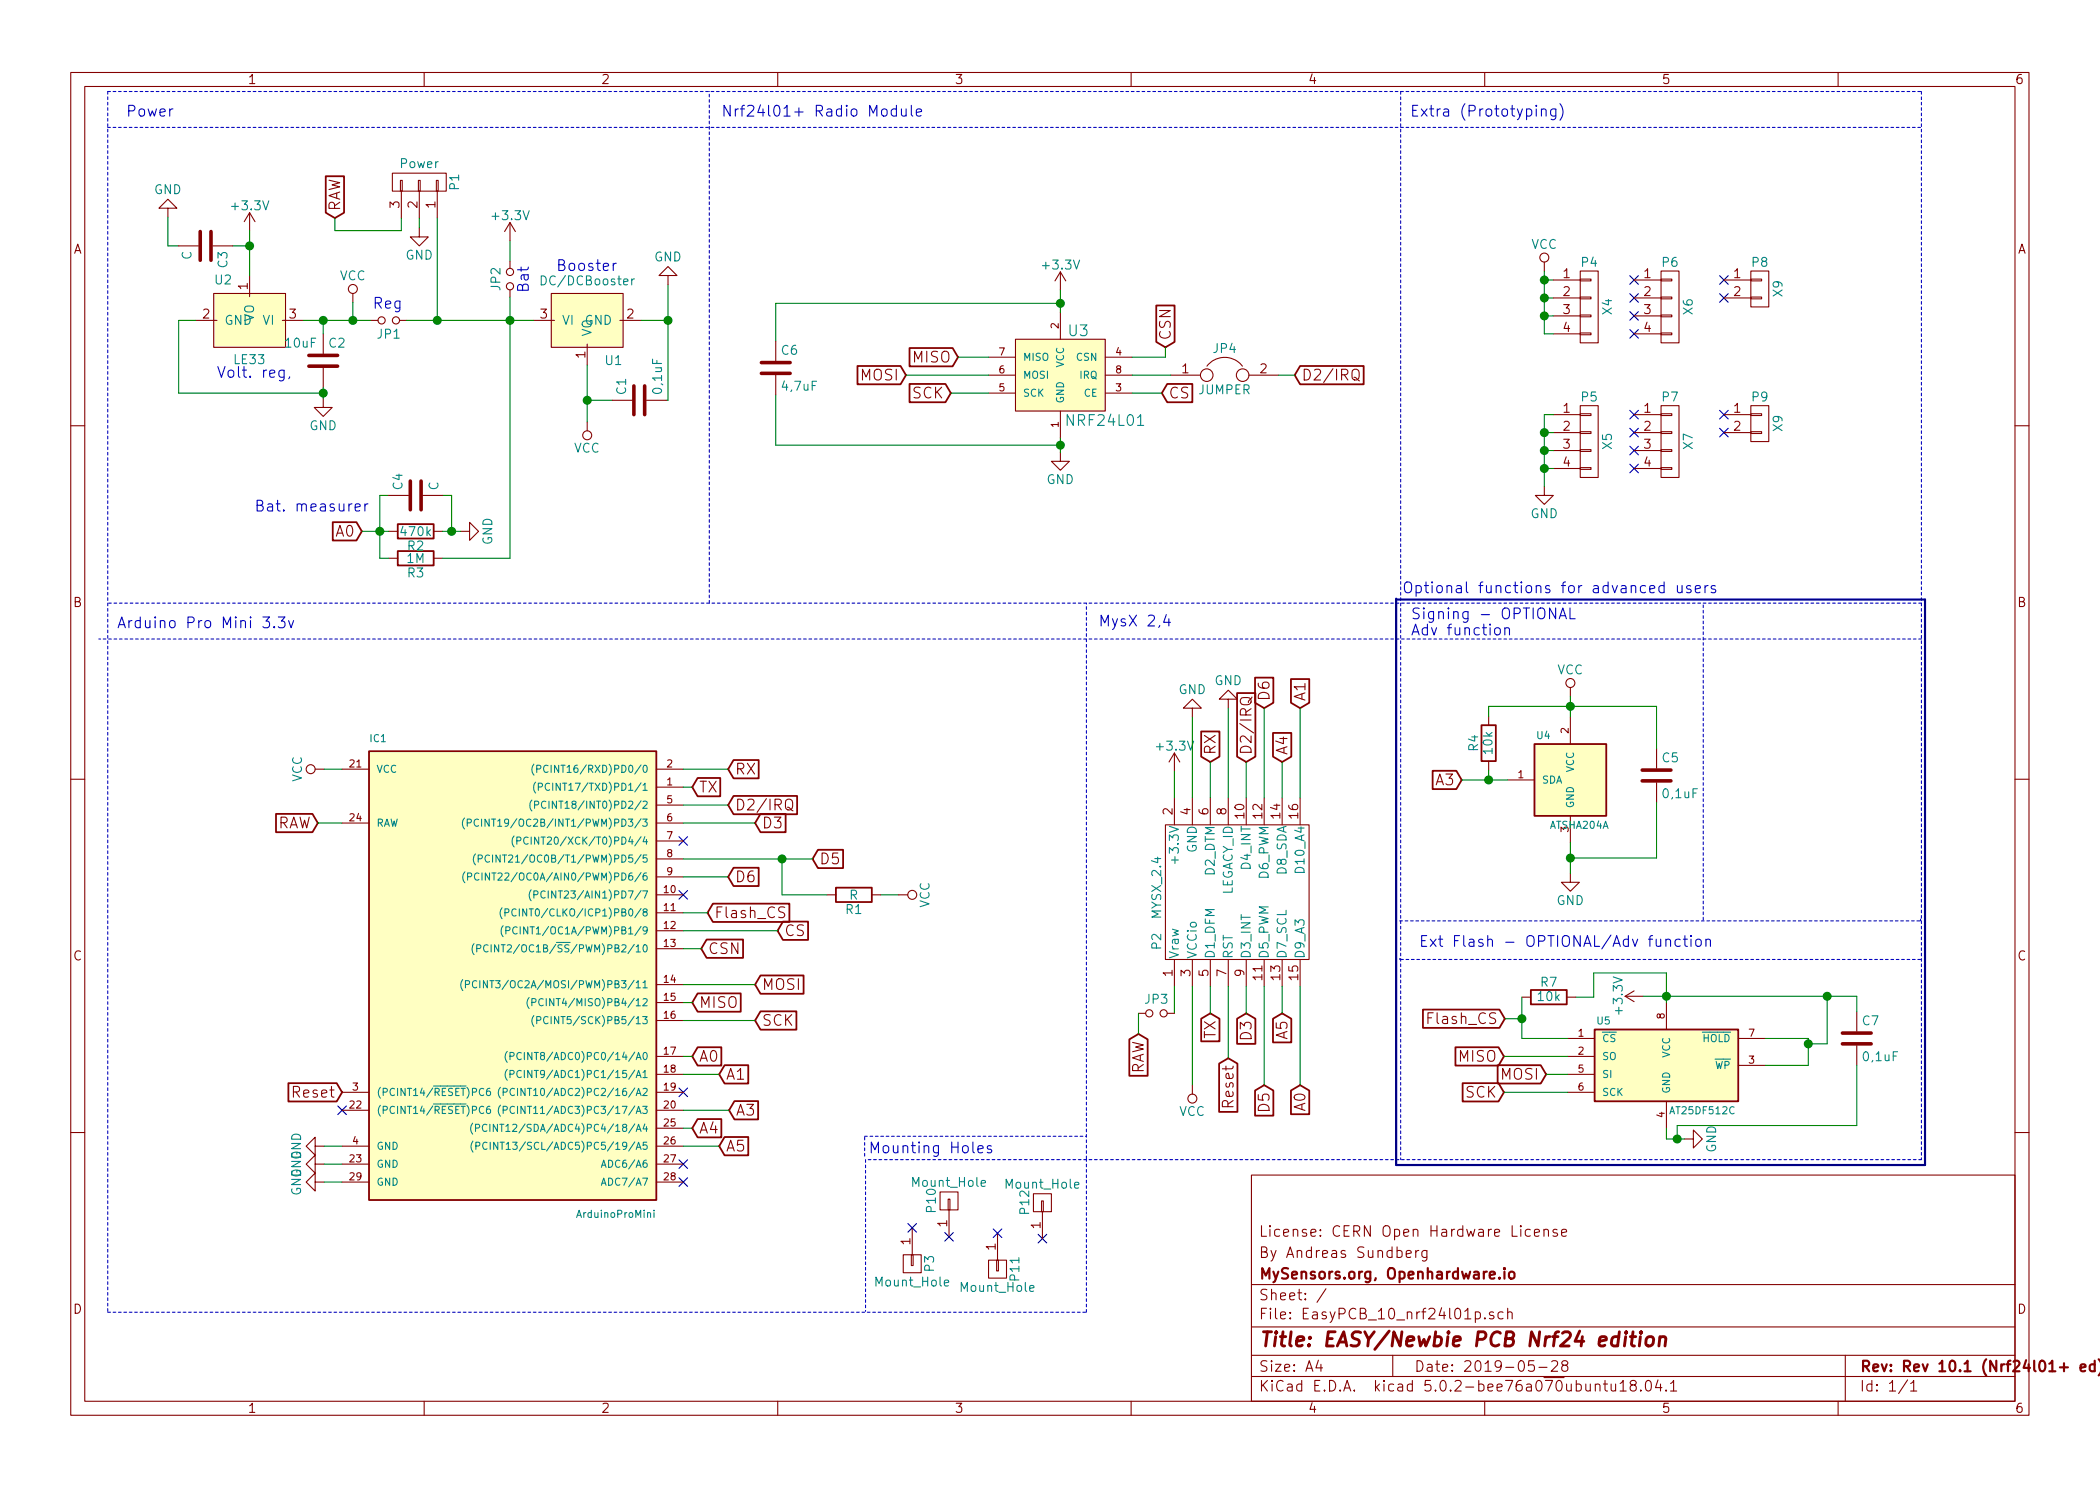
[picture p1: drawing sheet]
EESchema Schematic File Version 4
LIBS:EasyPCB_10_nrf24l01p-cache
EELAYER 26 0
EELAYER END
$Descr A4 11693 8268
encoding utf-8
Sheet 1 1
Title "EASY/Newbie PCB Nrf24 edition"
Date "2019-05-28"
Rev "Rev 10.1 (Nrf24l01+ ed)"
Comp "MySensors.org, Openhardware.io"
Comment1 "By Andreas Sundberg"
Comment2 "License: CERN Open Hardware License"
Comment3 ""
Comment4 ""
$EndDescr
$Comp
L EasyPCB_10_nrf24l01p-rescue:CONN_01X03 P1
U 1 1
P 2335 1005
F 0 "P1" H 2335 1205 50  0000 C CNN
F 1 "Power" V 2435 1005 50  0000 C CNN
F 2 "ASKicadLib:3_block_Screw_Terminal" H 2335 1005 50  0001 C CNN
F 3 "" H 2335 1005 50  0000 C CNN
	1    2335 1005
	0    1    -1   0   
$EndComp
$Comp
L power1:GND #PWR01
U 1 1
P 935 1200
F 0 "#PWR01" H 935 950 50  0001 C CNN
F 1 "GND" H 935 1050 50  0000 C CNN
F 2 "" H 935 1200 50  0000 C CNN
F 3 "" H 935 1200 50  0000 C CNN
	1    935  1200
	-1   0    0    1   
$EndComp
$Comp
L power1:+3.3V #PWR02
U 1 1
P 1390 1275
F 0 "#PWR02" H 1390 1125 50  0001 C CNN
F 1 "+3.3V" H 1390 1415 50  0000 C CNN
F 2 "" H 1390 1275 50  0000 C CNN
F 3 "" H 1390 1275 50  0000 C CNN
	1    1390 1275
	1    0    0    -1  
$EndComp
$Comp
L power1:GND #PWR03
U 1 1
P 1805 6375
F 0 "#PWR03" H 1805 6125 50  0001 C CNN
F 1 "GND" H 1805 6225 50  0000 C CNN
F 2 "" H 1805 6375 50  0000 C CNN
F 3 "" H 1805 6375 50  0000 C CNN
	1    1805 6375
	0    1    1    0   
$EndComp
$Comp
L power1:GND #PWR04
U 1 1
P 1805 6475
F 0 "#PWR04" H 1805 6225 50  0001 C CNN
F 1 "GND" H 1805 6325 50  0000 C CNN
F 2 "" H 1805 6475 50  0000 C CNN
F 3 "" H 1805 6475 50  0000 C CNN
	1    1805 6475
	0    1    1    0   
$EndComp
$Comp
L power1:GND #PWR05
U 1 1
P 1805 6575
F 0 "#PWR05" H 1805 6325 50  0001 C CNN
F 1 "GND" H 1805 6425 50  0000 C CNN
F 2 "" H 1805 6575 50  0000 C CNN
F 3 "" H 1805 6575 50  0000 C CNN
	1    1805 6575
	0    1    1    0   
$EndComp
$Comp
L EasyPCB_10_nrf24l01p-rescue:MYSX_2.4 P2
U 1 1
P 6540 5485
F 0 "P2" H 6790 5585 50  0000 C CNN
F 1 "MYSX_2.4" H 7090 5585 50  0000 C CNN
F 2 "mysensors_connectors:MYSX_2.4" H 6540 4285 60  0001 C CNN
F 3 "" H 6540 4285 60  0000 C CNN
	1    6540 5485
	0    -1   -1   0   
$EndComp
Text GLabel 6340 5750 3    60   Input ~ 0
RAW
$Comp
L power1:+3.3V #PWR06
U 1 1
P 6540 4285
F 0 "#PWR06" H 6540 4135 50  0001 C CNN
F 1 "+3.3V" H 6540 4425 50  0000 C CNN
F 2 "" H 6540 4285 50  0000 C CNN
F 3 "" H 6540 4285 50  0000 C CNN
	1    6540 4285
	1    0    0    -1  
$EndComp
$Comp
L power1:GND #PWR07
U 1 1
P 6640 3985
F 0 "#PWR07" H 6640 3735 50  0001 C CNN
F 1 "GND" H 6640 3835 50  0000 C CNN
F 2 "" H 6640 3985 50  0000 C CNN
F 3 "" H 6640 3985 50  0000 C CNN
	1    6640 3985
	-1   0    0    1   
$EndComp
Text GLabel 6740 5635 3    60   Input ~ 0
TX
Text GLabel 6740 4235 1    60   Input ~ 0
RX
Text GLabel 3855 4375 2    60   Input ~ 0
TX
Text GLabel 4055 4275 2    60   Input ~ 0
RX
$Comp
L power1:GND #PWR08
U 1 1
P 6840 3935
F 0 "#PWR08" H 6840 3685 50  0001 C CNN
F 1 "GND" H 6840 3785 50  0000 C CNN
F 2 "" H 6840 3935 50  0000 C CNN
F 3 "" H 6840 3935 50  0000 C CNN
	1    6840 3935
	-1   0    0    1   
$EndComp
Text GLabel 6940 5635 3    60   Input ~ 0
D3
Text GLabel 6940 4235 1    60   Input ~ 0
D2/IRQ
Text GLabel 6840 5885 3    60   Input ~ 0
Reset
Text GLabel 7040 6035 3    60   Input ~ 0
D5
Text GLabel 7040 3935 1    60   Input ~ 0
D6
Text GLabel 7140 5635 3    60   Input ~ 0
A5
Text GLabel 7140 4235 1    60   Input ~ 0
A4
Text GLabel 7240 6035 3    60   Input ~ 0
A0
Text GLabel 7240 3935 1    60   Input ~ 0
A1
Text GLabel 3855 5875 2    60   Input ~ 0
A0
Text GLabel 4005 5975 2    60   Input ~ 0
A1
Text GLabel 4005 6375 2    60   Input ~ 0
A5
Text GLabel 3855 6275 2    60   Input ~ 0
A4
Text GLabel 4055 4475 2    60   Input ~ 0
D2/IRQ
Text GLabel 4205 4575 2    60   Input ~ 0
D3
Text GLabel 4525 4775 2    60   Input ~ 0
D5
Text GLabel 4055 4875 2    60   Input ~ 0
D6
Text GLabel 3855 5575 2    60   Input ~ 0
MISO
Text GLabel 4205 5475 2    60   Input ~ 0
MOSI
Text GLabel 4205 5675 2    60   Input ~ 0
SCK
Text GLabel 4330 5175 2    60   Input ~ 0
CS
Text GLabel 6470 2180 2    60   Input ~ 0
CS
Text GLabel 5045 2080 0    60   Input ~ 0
MOSI
Text GLabel 5335 1980 0    60   Input ~ 0
MISO
Text GLabel 5295 2180 0    60   Input ~ 0
SCK
$Comp
L power1:GND #PWR09
U 1 1
P 5905 2510
F 0 "#PWR09" H 5905 2260 50  0001 C CNN
F 1 "GND" H 5905 2360 50  0000 C CNN
F 2 "" H 5905 2510 50  0000 C CNN
F 3 "" H 5905 2510 50  0000 C CNN
	1    5905 2510
	1    0    0    -1  
$EndComp
$Comp
L power1:+3.3V #PWR010
U 1 1
P 5905 1605
F 0 "#PWR010" H 5905 1455 50  0001 C CNN
F 1 "+3.3V" H 5905 1745 50  0000 C CNN
F 2 "" H 5905 1605 50  0000 C CNN
F 3 "" H 5905 1605 50  0000 C CNN
	1    5905 1605
	1    0    0    -1  
$EndComp
Text GLabel 7210 2080 2    60   Input ~ 0
D2/IRQ
$Comp
L power1:GND #PWR011
U 1 1
P 8600 2700
F 0 "#PWR011" H 8600 2450 50  0001 C CNN
F 1 "GND" H 8600 2550 50  0000 C CNN
F 2 "" H 8600 2700 50  0000 C CNN
F 3 "" H 8600 2700 50  0000 C CNN
	1    8600 2700
	1    0    0    -1  
$EndComp
NoConn ~ 3805 4675
NoConn ~ 3805 4975
NoConn ~ 3805 6075
NoConn ~ 3805 6475
NoConn ~ 3805 6575
NoConn ~ 1905 6175
NoConn ~ 9100 1550
NoConn ~ 9100 1650
NoConn ~ 9100 1750
NoConn ~ 9100 1850
NoConn ~ 9100 2300
NoConn ~ 9100 2400
NoConn ~ 9100 2500
NoConn ~ 9100 2600
NoConn ~ 9600 2400
NoConn ~ 9600 2300
NoConn ~ 9600 1650
NoConn ~ 9600 1550
$Comp
L EasyPCB_10_nrf24l01p-rescue:Jumper_NO_Small JP1
U 1 1
P 2165 1775
F 0 "JP1" H 2165 1855 50  0000 C CNN
F 1 "REG" H 2175 1715 50  0001 C CNN
F 2 "Pin_Headers:Pin_Header_Straight_1x02_Pitch2.54mm" H 2165 1775 50  0001 C CNN
F 3 "" H 2165 1775 50  0000 C CNN
	1    2165 1775
	-1   0    0    1   
$EndComp
Text Notes 2245 1720 2    60   ~ 0
Reg
$Comp
L power1:GND #PWR012
U 1 1
P 1800 2210
F 0 "#PWR012" H 1800 1960 50  0001 C CNN
F 1 "GND" H 1800 2060 50  0000 C CNN
F 2 "" H 1800 2210 50  0000 C CNN
F 3 "" H 1800 2210 50  0000 C CNN
	1    1800 2210
	1    0    0    -1  
$EndComp
$Comp
L EasyPCB_10_nrf24l01p-rescue:Jumper_NO_Small JP2
U 1 1
P 2840 1545
F 0 "JP2" H 2840 1625 50  0000 C CNN
F 1 "BAT" H 2850 1485 50  0001 C CNN
F 2 "Pin_Headers:Pin_Header_Straight_1x02_Pitch2.54mm" H 2840 1545 50  0001 C CNN
F 3 "" H 2840 1545 50  0000 C CNN
	1    2840 1545
	0    -1   -1   0   
$EndComp
Text Notes 2955 1470 3    60   ~ 0
Bat
$Comp
L EasyPCB_10_nrf24l01p-rescue:R R1
U 1 1
P 4755 4975
F 0 "R1" V 4835 4975 50  0000 C CNN
F 1 "R" V 4755 4975 50  0000 C CNN
F 2 "Resistors_ThroughHole:R_Axial_DIN0207_L6.3mm_D2.5mm_P10.16mm_Horizontal" V 4685 4975 50  0001 C CNN
F 3 "" H 4755 4975 50  0000 C CNN
	1    4755 4975
	0    1    1    0   
$EndComp
$Comp
L EasyPCB_10_nrf24l01p-rescue:LE33 U2
U 1 1
P 1290 1775
F 0 "U2" H 1390 1525 50  0000 R BNN
F 1 "LE33" H 1190 2025 50  0000 C TNN
F 2 "ASKicadLib:TO-92_LE33_Andreas" H 1190 1825 60  0001 C CNN
F 3 "" H 1190 1825 60  0000 C CNN
	1    1290 1775
	-1   0    0    1   
$EndComp
$Comp
L EasyPCB_10_nrf24l01p-rescue:DC_DCBooster U1
U 1 1
P 3370 1775
F 0 "U1" H 3470 1525 50  0000 R BNN
F 1 "DC/DCBooster" H 3270 2025 50  0000 C TNN
F 2 "Pin_Headers:Pin_Header_Straight_1x03_Pitch2.54mm" H 3270 1825 60  0001 C CNN
F 3 "" H 3270 1825 60  0000 C CNN
	1    3370 1775
	1    0    0    -1  
$EndComp
$Comp
L power1:GND #PWR013
U 1 1
P 2335 1260
F 0 "#PWR013" H 2335 1010 50  0001 C CNN
F 1 "GND" H 2335 1110 50  0000 C CNN
F 2 "" H 2335 1260 50  0000 C CNN
F 3 "" H 2335 1260 50  0000 C CNN
	1    2335 1260
	1    0    0    -1  
$EndComp
Text GLabel 1905 6075 0    60   Input ~ 0
Reset
$Comp
L EasyPCB_10_nrf24l01p-rescue:CONN_01X04 P4
U 1 1
P 8850 1700
F 0 "P4" H 8850 1950 50  0000 C CNN
F 1 "X4" V 8950 1700 50  0000 C CNN
F 2 "Pin_Headers:Pin_Header_Straight_1x04_Pitch2.54mm" H 8850 1700 50  0001 C CNN
F 3 "" H 8850 1700 50  0000 C CNN
	1    8850 1700
	1    0    0    -1  
$EndComp
$Comp
L EasyPCB_10_nrf24l01p-rescue:CONN_01X04 P5
U 1 1
P 8850 2450
F 0 "P5" H 8850 2700 50  0000 C CNN
F 1 "X5" V 8950 2450 50  0000 C CNN
F 2 "Pin_Headers:Pin_Header_Straight_1x04_Pitch2.54mm" H 8850 2450 50  0001 C CNN
F 3 "" H 8850 2450 50  0000 C CNN
	1    8850 2450
	1    0    0    -1  
$EndComp
$Comp
L EasyPCB_10_nrf24l01p-rescue:CONN_01X04 P6
U 1 1
P 9300 1700
F 0 "P6" H 9300 1950 50  0000 C CNN
F 1 "X6" V 9400 1700 50  0000 C CNN
F 2 "Pin_Headers:Pin_Header_Straight_1x04_Pitch2.54mm" H 9300 1700 50  0001 C CNN
F 3 "" H 9300 1700 50  0000 C CNN
	1    9300 1700
	1    0    0    -1  
$EndComp
$Comp
L EasyPCB_10_nrf24l01p-rescue:CONN_01X04 P7
U 1 1
P 9300 2450
F 0 "P7" H 9300 2700 50  0000 C CNN
F 1 "X7" V 9400 2450 50  0000 C CNN
F 2 "Pin_Headers:Pin_Header_Straight_1x04_Pitch2.54mm" H 9300 2450 50  0001 C CNN
F 3 "" H 9300 2450 50  0000 C CNN
	1    9300 2450
	1    0    0    -1  
$EndComp
$Comp
L EasyPCB_10_nrf24l01p-rescue:R R3
U 1 1
P 2315 3100
F 0 "R3" V 2395 3100 50  0000 C CNN
F 1 "1M" V 2315 3100 50  0000 C CNN
F 2 "Resistors_ThroughHole:R_Axial_DIN0207_L6.3mm_D2.5mm_P7.62mm_Horizontal" V 2245 3100 50  0001 C CNN
F 3 "" H 2315 3100 50  0000 C CNN
	1    2315 3100
	0    1    1    0   
$EndComp
$Comp
L EasyPCB_10_nrf24l01p-rescue:R R2
U 1 1
P 2315 2950
F 0 "R2" V 2395 2950 50  0000 C CNN
F 1 "470k" V 2315 2950 50  0000 C CNN
F 2 "Resistors_ThroughHole:R_Axial_DIN0207_L6.3mm_D2.5mm_P7.62mm_Horizontal" V 2245 2950 50  0001 C CNN
F 3 "" H 2315 2950 50  0000 C CNN
	1    2315 2950
	0    1    1    0   
$EndComp
$Comp
L power1:GND #PWR014
U 1 1
P 2565 2950
F 0 "#PWR014" H 2565 2700 50  0001 C CNN
F 1 "GND" H 2565 2800 50  0000 C CNN
F 2 "" H 2565 2950 50  0000 C CNN
F 3 "" H 2565 2950 50  0000 C CNN
	1    2565 2950
	0    -1   -1   0   
$EndComp
Text GLabel 2015 2950 0    60   Input ~ 0
A0
Text Notes 700  650  0    60   ~ 0
Power
Text Notes 1415 2850 0    60   ~ 0
Bat. measurer
Text Notes 3095 1510 0    60   ~ 0
Booster\n
Text Notes 1205 2105 0    60   ~ 0
Volt. reg,
Text Notes 6115 3490 0    60   ~ 0
MysX 2,4
Text Notes 7850 650  0    60   ~ 0
Extra (Prototyping)
Text Notes 4015 650  0    60   ~ 0
Nrf24l01+ Radio Module
Text Notes 650  3500 0    60   ~ 0
Arduino Pro Mini 3.3v
Text Notes 7855 3540 0    60   ~ 0
Signing - OPTIONAL\nAdv function
$Comp
L EasyPCB_10_nrf24l01p-rescue:ATSHA204A U4
U 1 1
P 8945 4335
F 0 "U4" H 8595 4585 40  0000 C CNN
F 1 "ATSHA204A" H 8795 4085 40  0000 C CNN
F 2 "TO_SOT_Packages_SMD:SOT-23_Handsoldering" H 8695 4335 30  0001 C CIN
F 3 "" H 8945 4335 60  0000 C CNN
	1    8945 4335
	1    0    0    -1  
$EndComp
$Comp
L power1:GND #PWR015
U 1 1
P 8745 4855
F 0 "#PWR015" H 8745 4605 50  0001 C CNN
F 1 "GND" H 8745 4705 50  0000 C CNN
F 2 "" H 8745 4855 50  0000 C CNN
F 3 "" H 8745 4855 50  0000 C CNN
	1    8745 4855
	1    0    0    -1  
$EndComp
Text GLabel 8140 4335 0    60   Input ~ 0
A3
$Comp
L EasyPCB_10_nrf24l01p-rescue:C C5
U 1 1
P 9225 4310
F 0 "C5" H 9250 4410 50  0000 L CNN
F 1 "0,1uF" H 9250 4210 50  0000 L CNN
F 2 "Capacitors_SMD:C_0805_HandSoldering" H 9263 4160 50  0001 C CNN
F 3 "" H 9225 4310 50  0000 C CNN
	1    9225 4310
	1    0    0    -1  
$EndComp
$Comp
L EasyPCB_10_nrf24l01p-rescue:R R4
U 1 1
P 8290 4130
F 0 "R4" V 8370 4130 50  0000 C CNN
F 1 "10k" V 8290 4130 50  0000 C CNN
F 2 "Resistors_SMD:R_0805_HandSoldering" V 8220 4130 50  0001 C CNN
F 3 "" H 8290 4130 50  0000 C CNN
	1    8290 4130
	-1   0    0    1   
$EndComp
Text GLabel 4060 6175 2    60   Input ~ 0
A3
Text Notes 7900 5275 0    60   ~ 0
Ext Flash - OPTIONAL/Adv function
Text Notes 9570 3305 2    60   ~ 0
Optional functions for advanced users
$Comp
L EasyPCB_10_nrf24l01p-rescue:AT25DF512C U5
U 1 1
P 9280 5925
F 0 "U5" H 8930 6175 40  0000 C CNN
F 1 "AT25DF512C" H 9480 5675 40  0000 C CNN
F 2 "Housings_SOIC:SOIC-8_3.9x4.9mm_Pitch1.27mm" H 9280 5925 30  0001 C CIN
F 3 "" H 9280 5925 60  0000 C CNN
	1    9280 5925
	1    0    0    -1  
$EndComp
$Comp
L power1:GND #PWR016
U 1 1
P 9380 6335
F 0 "#PWR016" H 9380 6085 50  0001 C CNN
F 1 "GND" H 9380 6185 50  0000 C CNN
F 2 "" H 9380 6335 50  0000 C CNN
F 3 "" H 9380 6335 50  0000 C CNN
	1    9380 6335
	0    -1   -1   0   
$EndComp
$Comp
L power1:+3.3V #PWR017
U 1 1
P 9150 5540
F 0 "#PWR017" H 9150 5390 50  0001 C CNN
F 1 "+3.3V" H 9150 5680 50  0000 C CNN
F 2 "" H 9150 5540 50  0000 C CNN
F 3 "" H 9150 5540 50  0000 C CNN
	1    9150 5540
	0    -1   -1   0   
$EndComp
$Comp
L EasyPCB_10_nrf24l01p-rescue:C C7
U 1 1
P 10340 5775
F 0 "C7" H 10365 5875 50  0000 L CNN
F 1 "0,1uF" H 10365 5675 50  0000 L CNN
F 2 "Capacitors_SMD:C_0805_HandSoldering" H 10378 5625 50  0001 C CNN
F 3 "" H 10340 5775 50  0000 C CNN
	1    10340 5775
	1    0    0    -1  
$EndComp
Text GLabel 8610 5975 0    60   Input ~ 0
MOSI
Text GLabel 8375 5875 0    60   Input ~ 0
MISO
Text GLabel 8375 6075 0    60   Input ~ 0
SCK
$Comp
L EasyPCB_10_nrf24l01p-rescue:R R7
U 1 1
P 8625 5545
F 0 "R7" V 8705 5545 50  0000 C CNN
F 1 "10k" V 8625 5545 50  0000 C CNN
F 2 "Resistors_SMD:R_0805_HandSoldering" V 8555 5545 50  0001 C CNN
F 3 "" H 8625 5545 50  0000 C CNN
	1    8625 5545
	0    -1   -1   0   
$EndComp
Text GLabel 8380 5665 0    60   Input ~ 0
Flash_CS
Text GLabel 3940 5075 2    60   Input ~ 0
Flash_CS
$Comp
L EasyPCB_10_nrf24l01p-rescue:CONN_01X01 P11
U 1 1
P 5555 7060
F 0 "P11" H 5555 7160 50  0000 C CNN
F 1 "Mount_Hole" V 5655 7060 50  0000 C CNN
F 2 "Mounting_Holes:MountingHole_2.5mm" H 5555 7060 50  0001 C CNN
F 3 "" H 5555 7060 50  0000 C CNN
	1    5555 7060
	0    1    1    0   
$EndComp
$Comp
L EasyPCB_10_nrf24l01p-rescue:CONN_01X01 P10
U 1 1
P 5285 6680
F 0 "P10" H 5285 6780 50  0000 C CNN
F 1 "Mount_Hole" V 5385 6680 50  0000 C CNN
F 2 "Mounting_Holes:MountingHole_2.5mm" H 5285 6680 50  0001 C CNN
F 3 "" H 5285 6680 50  0000 C CNN
	1    5285 6680
	0    -1   -1   0   
$EndComp
$Comp
L EasyPCB_10_nrf24l01p-rescue:CONN_01X01 P3
U 1 1
P 5080 7030
F 0 "P3" H 5080 7130 50  0000 C CNN
F 1 "Mount_Hole" V 5180 7030 50  0000 C CNN
F 2 "Mounting_Holes:MountingHole_2.5mm" H 5080 7030 50  0001 C CNN
F 3 "" H 5080 7030 50  0000 C CNN
	1    5080 7030
	0    1    1    0   
$EndComp
Text Notes 4835 6425 0    60   ~ 0
Mounting Holes\n
$Comp
L EasyPCB_10_nrf24l01p-rescue:CONN_01X02 P9
U 1 1
P 9800 2350
F 0 "P9" H 9800 2500 50  0000 C CNN
F 1 "X9" V 9900 2350 50  0000 C CNN
F 2 "Pin_Headers:Pin_Header_Straight_1x02_Pitch2.54mm" H 9800 2350 50  0001 C CNN
F 3 "" H 9800 2350 50  0000 C CNN
	1    9800 2350
	1    0    0    -1  
$EndComp
$Comp
L EasyPCB_10_nrf24l01p-rescue:NRF24L01 U3
U 1 1
P 5905 2080
F 0 "U3" H 6005 2330 60  0000 C CNN
F 1 "NRF24L01" H 6155 1830 60  0000 C CNN
F 2 "mysensors_radios:NRF24L01" H 5905 1930 60  0001 C CNN
F 3 "" H 5905 1930 60  0000 C CNN
	1    5905 2080
	1    0    0    -1  
$EndComp
$Comp
L EasyPCB_10_nrf24l01p-rescue:JUMPER JP4
U 1 1
P 6820 2080
F 0 "JP4" H 6820 2230 50  0000 C CNN
F 1 "JUMPER" H 6820 2000 50  0000 C CNN
F 2 "Pin_Headers:Pin_Header_Straight_2x01_Pitch2.54mm" H 6820 2080 50  0001 C CNN
F 3 "" H 6820 2080 50  0000 C CNN
	1    6820 2080
	1    0    0    -1  
$EndComp
Text GLabel 6490 1925 1    60   Input ~ 0
CSN
Text GLabel 3905 5275 2    60   Input ~ 0
CSN
$Comp
L EasyPCB_10_nrf24l01p-rescue:ArduinoProMini IC1
U 1 1
P 2805 5375
F 0 "IC1" H 2055 6625 40  0000 L BNN
F 1 "ArduinoProMini" H 3205 3975 40  0000 L BNN
F 2 "mysensors_arduino:pro_mini" H 2805 5375 30  0001 C CIN
F 3 "" H 2805 5375 60  0000 C CNN
	1    2805 5375
	1    0    0    -1  
$EndComp
Text GLabel 1865 1205 1    60   Input ~ 0
RAW
Text GLabel 1770 4575 0    60   Input ~ 0
RAW
$Comp
L power1:VCC #PWR018
U 1 1
P 1805 4275
F 0 "#PWR018" H 1805 4125 50  0001 C CNN
F 1 "VCC" H 1805 4425 50  0000 C CNN
F 2 "" H 1805 4275 50  0000 C CNN
F 3 "" H 1805 4275 50  0000 C CNN
	1    1805 4275
	0    -1   -1   0   
$EndComp
$Comp
L power1:VCC #PWR019
U 1 1
P 6640 6035
F 0 "#PWR019" H 6640 5885 50  0001 C CNN
F 1 "VCC" H 6640 6185 50  0000 C CNN
F 2 "" H 6640 6035 50  0000 C CNN
F 3 "" H 6640 6035 50  0000 C CNN
	1    6640 6035
	-1   0    0    1   
$EndComp
$Comp
L power1:VCC #PWR020
U 1 1
P 8745 3870
F 0 "#PWR020" H 8745 3720 50  0001 C CNN
F 1 "VCC" H 8745 4020 50  0000 C CNN
F 2 "" H 8745 3870 50  0000 C CNN
F 3 "" H 8745 3870 50  0000 C CNN
	1    8745 3870
	1    0    0    -1  
$EndComp
$Comp
L power1:VCC #PWR021
U 1 1
P 8600 1500
F 0 "#PWR021" H 8600 1350 50  0001 C CNN
F 1 "VCC" H 8600 1650 50  0000 C CNN
F 2 "" H 8600 1500 50  0000 C CNN
F 3 "" H 8600 1500 50  0000 C CNN
	1    8600 1500
	1    0    0    -1  
$EndComp
Wire Wire Line
	1805 6575 1905 6575
Wire Wire Line
	1905 6475 1805 6475
Wire Wire Line
	1805 6375 1905 6375
Wire Wire Line
	1805 4275 1905 4275
Wire Wire Line
	6540 5485 6540 5635
Wire Wire Line
	6540 4285 6540 4435
Wire Wire Line
	6640 4435 6640 3985
Wire Wire Line
	6640 6035 6640 5485
Wire Wire Line
	6740 5485 6740 5635
Wire Wire Line
	6740 4435 6740 4235
Wire Wire Line
	3805 4375 3855 4375
Wire Wire Line
	3805 4275 4055 4275
Wire Wire Line
	6840 4435 6840 3935
Wire Wire Line
	6940 5485 6940 5635
Wire Wire Line
	7040 5485 7040 6035
Wire Wire Line
	7140 5485 7140 5635
Wire Wire Line
	7240 5485 7240 6035
Wire Wire Line
	7040 4435 7040 3935
Wire Wire Line
	7140 4435 7140 4235
Wire Wire Line
	7240 4435 7240 3935
Wire Wire Line
	4005 5975 3805 5975
Wire Wire Line
	3805 5875 3855 5875
Wire Wire Line
	4005 6375 3805 6375
Wire Wire Line
	3805 6275 3855 6275
Wire Wire Line
	4055 4475 3805 4475
Wire Wire Line
	3805 4575 4205 4575
Wire Wire Line
	4055 4875 3805 4875
Wire Wire Line
	3805 4775 4355 4775
Wire Wire Line
	3805 5575 3855 5575
Wire Wire Line
	3805 5675 4205 5675
Wire Wire Line
	4205 5475 3805 5475
Wire Wire Line
	3805 5275 3905 5275
Wire Wire Line
	6940 4435 6940 4235
Wire Wire Line
	8600 2300 8600 2400
Wire Wire Line
	8650 2300 8600 2300
Wire Wire Line
	8650 2400 8600 2400
Connection ~ 8600 2400
Wire Wire Line
	8650 2500 8600 2500
Connection ~ 8600 2500
Wire Wire Line
	8650 2600 8600 2600
Connection ~ 8600 2600
Wire Wire Line
	8600 1500 8600 1550
Wire Wire Line
	8650 1550 8600 1550
Connection ~ 8600 1550
Wire Wire Line
	8650 1650 8600 1650
Connection ~ 8600 1650
Wire Wire Line
	8650 1750 8600 1750
Connection ~ 8600 1750
Wire Wire Line
	8600 1850 8650 1850
Wire Wire Line
	4355 4975 4605 4975
Wire Wire Line
	4905 4975 5005 4975
Wire Wire Line
	6840 5485 6840 5885
Wire Wire Line
	2115 3100 2165 3100
Wire Wire Line
	2115 2750 2115 2950
Wire Wire Line
	2015 2950 2115 2950
Connection ~ 2115 2950
Wire Wire Line
	2115 2750 2165 2750
Wire Wire Line
	2465 2750 2515 2750
Wire Wire Line
	2465 2950 2515 2950
Wire Wire Line
	2515 2750 2515 2950
Connection ~ 2515 2950
Wire Notes Line
	10700 3350 600  3350
Wire Notes Line
	3950 3350 3950 500 
Wire Notes Line
	600  700  10700 700 
Wire Notes Line
	600  500  600  7300
Wire Notes Line
	600  500  10700 500 
Wire Notes Line
	10700 500  10700 6450
Wire Notes Line
	600  7300 6050 7300
Wire Notes Line
	10700 3550 550  3550
Wire Notes Line
	10700 6450 4820 6450
Wire Notes Line
	7800 500  7800 6450
Wire Wire Line
	2840 3100 2465 3100
Wire Notes Line
	6050 7300 6050 6450
Wire Notes Line
	6050 6445 6050 3350
Wire Wire Line
	8140 4335 8290 4335
Wire Wire Line
	8745 3985 8745 3925
Wire Wire Line
	8745 4685 8745 4770
Wire Wire Line
	8290 3925 8745 3925
Wire Wire Line
	9225 3925 9225 4160
Connection ~ 8745 3925
Wire Wire Line
	8745 4770 9225 4770
Wire Wire Line
	9225 4770 9225 4460
Connection ~ 8745 4770
Wire Wire Line
	8290 4280 8290 4335
Connection ~ 8290 4335
Wire Wire Line
	8290 3980 8290 3925
Wire Notes Line
	7795 5120 10695 5120
Wire Notes Line
	10695 5120 10695 5110
Wire Notes Line
	10695 5335 7795 5335
Wire Notes Line
	7795 5335 7795 5330
Wire Wire Line
	4060 6175 3805 6175
Wire Notes Line
	9485 5115 9485 3350
Wire Bus Line
	7775 3325 7775 6480
Wire Bus Line
	7775 6480 10720 6480
Wire Bus Line
	10720 6480 10720 3330
Wire Bus Line
	10720 3330 7775 3330
Wire Wire Line
	9830 5925 10070 5925
Wire Wire Line
	9830 5775 10070 5775
Wire Wire Line
	9150 5540 9280 5540
Wire Wire Line
	10340 5540 10340 5625
Wire Wire Line
	9280 5410 9280 5540
Connection ~ 9280 5540
Wire Wire Line
	8475 5775 8730 5775
Wire Wire Line
	8730 5875 8375 5875
Wire Wire Line
	8730 5975 8610 5975
Wire Wire Line
	9280 5410 8875 5410
Wire Wire Line
	8875 5410 8875 5545
Wire Wire Line
	8875 5545 8775 5545
Wire Wire Line
	8475 5775 8475 5665
Wire Wire Line
	8475 5665 8380 5665
Connection ~ 8475 5665
Wire Wire Line
	3805 5075 3940 5075
Wire Wire Line
	9280 6275 9280 6335
Wire Wire Line
	9280 6335 9340 6335
Wire Notes Line
	4820 6450 4820 7295
Wire Notes Line
	4815 6430 4815 6320
Wire Notes Line
	4815 6320 6050 6320
Wire Wire Line
	5905 1605 5905 1680
Wire Wire Line
	5905 2510 5905 2470
Wire Wire Line
	5295 2180 5505 2180
Wire Wire Line
	5045 2080 5505 2080
Wire Wire Line
	5505 1980 5335 1980
Wire Wire Line
	6305 2180 6470 2180
Wire Wire Line
	5905 1680 4320 1680
Wire Wire Line
	4320 1680 4320 1890
Connection ~ 5905 1680
Wire Wire Line
	4320 2190 4320 2470
Wire Wire Line
	4320 2470 5905 2470
Connection ~ 5905 2470
Wire Wire Line
	6520 2080 6305 2080
Wire Wire Line
	6490 1925 6490 1980
Wire Wire Line
	6490 1980 6305 1980
Wire Wire Line
	7210 2080 7120 2080
Wire Wire Line
	3805 5175 4330 5175
Wire Wire Line
	4355 4975 4355 4775
Connection ~ 4355 4775
Wire Wire Line
	2335 1260 2335 1205
Wire Wire Line
	2235 1275 2235 1205
Wire Wire Line
	1770 4575 1905 4575
Wire Wire Line
	2435 1205 2435 1775
Wire Wire Line
	2265 1775 2435 1775
Wire Wire Line
	2065 1775 1965 1775
$Comp
L power1:VCC #PWR022
U 1 1
P 1965 1675
F 0 "#PWR022" H 1965 1525 50  0001 C CNN
F 1 "VCC" H 1965 1825 50  0000 C CNN
F 2 "" H 1965 1675 50  0000 C CNN
F 3 "" H 1965 1675 50  0000 C CNN
	1    1965 1675
	1    0    0    -1  
$EndComp
Wire Wire Line
	1965 1675 1965 1775
Connection ~ 1965 1775
Wire Wire Line
	1800 2210 1800 2180
Wire Wire Line
	1800 1850 1800 1775
Connection ~ 1800 1775
Wire Wire Line
	1090 1775 995  1775
Wire Wire Line
	995  1775 995  2180
Wire Wire Line
	995  2180 1800 2180
Connection ~ 1800 2180
Wire Wire Line
	1390 1275 1390 1360
Wire Wire Line
	1295 1360 1390 1360
Connection ~ 1390 1360
Wire Wire Line
	995  1360 935  1360
Wire Wire Line
	935  1360 935  1200
Wire Wire Line
	2840 1770 2840 1775
Connection ~ 2435 1775
Connection ~ 2840 1775
Wire Wire Line
	2840 1645 2840 1775
Wire Wire Line
	2840 1330 2840 1445
Wire Wire Line
	3570 1775 3720 1775
Wire Wire Line
	3720 1575 3720 1775
Wire Wire Line
	1865 1205 1865 1275
Wire Wire Line
	1865 1275 2235 1275
$Comp
L EasyPCB_10_nrf24l01p-rescue:Jumper_NO_Small JP3
U 1 1
P 6440 5635
F 0 "JP3" H 6440 5715 50  0000 C CNN
F 1 "RAW" H 6450 5575 50  0001 C CNN
F 2 "Pin_Headers:Pin_Header_Straight_1x02_Pitch2.54mm" H 6440 5635 50  0001 C CNN
F 3 "" H 6440 5635 50  0000 C CNN
	1    6440 5635
	1    0    0    -1  
$EndComp
Wire Wire Line
	6340 5750 6340 5635
Wire Wire Line
	3720 2220 3710 2220
Connection ~ 3720 1775
Wire Wire Line
	3270 2025 3270 2220
Wire Wire Line
	3410 2220 3270 2220
Connection ~ 3270 2220
$Comp
L power1:VCC #PWR023
U 1 1
P 3270 2340
F 0 "#PWR023" H 3270 2190 50  0001 C CNN
F 1 "VCC" H 3270 2490 50  0000 C CNN
F 2 "" H 3270 2340 50  0000 C CNN
F 3 "" H 3270 2340 50  0000 C CNN
	1    3270 2340
	-1   0    0    1   
$EndComp
$Comp
L power1:GND #PWR024
U 1 1
P 3720 1575
F 0 "#PWR024" H 3720 1325 50  0001 C CNN
F 1 "GND" H 3720 1425 50  0000 C CNN
F 2 "" H 3720 1575 50  0000 C CNN
F 3 "" H 3720 1575 50  0000 C CNN
	1    3720 1575
	-1   0    0    1   
$EndComp
NoConn ~ 5080 6830
NoConn ~ 5285 6880
NoConn ~ 5805 6890
$Comp
L EasyPCB_10_nrf24l01p-rescue:C C1
U 1 1
P 3560 2220
F 0 "C1" H 3585 2320 50  0000 L CNN
F 1 "0,1uF" H 3585 2120 50  0000 L CNN
F 2 "Capacitors_ThroughHole:CP_Radial_D5.0mm_P2.50mm" H 3598 2070 50  0001 C CNN
F 3 "" H 3560 2220 50  0000 C CNN
	1    3560 2220
	0    -1   -1   0   
$EndComp
$Comp
L EasyPCB_10_nrf24l01p-rescue:C C2
U 1 1
P 1800 2000
F 0 "C2" H 1825 2100 50  0000 L CNN
F 1 "10uF" H 1580 2100 50  0000 L CNN
F 2 "Capacitors_ThroughHole:CP_Radial_D5.0mm_P2.50mm" H 1838 1850 50  0001 C CNN
F 3 "" H 1800 2000 50  0000 C CNN
	1    1800 2000
	1    0    0    -1  
$EndComp
$Comp
L EasyPCB_10_nrf24l01p-rescue:C C3
U 1 1
P 1145 1360
F 0 "C3" H 1170 1460 50  0000 L CNN
F 1 "C" H 1170 1260 50  0000 L CNN
F 2 "Capacitors_ThroughHole:CP_Radial_D5.0mm_P2.50mm" H 1183 1210 50  0001 C CNN
F 3 "" H 1145 1360 50  0000 C CNN
	1    1145 1360
	0    1    1    0   
$EndComp
$Comp
L EasyPCB_10_nrf24l01p-rescue:C C4
U 1 1
P 2315 2750
F 0 "C4" H 2340 2850 50  0000 L CNN
F 1 "C" H 2340 2650 50  0000 L CNN
F 2 "Capacitors_ThroughHole:CP_Radial_D5.0mm_P2.50mm" H 2353 2600 50  0001 C CNN
F 3 "" H 2315 2750 50  0000 C CNN
	1    2315 2750
	0    -1   -1   0   
$EndComp
$Comp
L EasyPCB_10_nrf24l01p-rescue:C C6
U 1 1
P 4320 2040
F 0 "C6" H 4345 2140 50  0000 L CNN
F 1 "4,7uF" H 4345 1940 50  0000 L CNN
F 2 "Capacitors_ThroughHole:CP_Radial_D5.0mm_P2.50mm" H 4358 1890 50  0001 C CNN
F 3 "" H 4320 2040 50  0000 C CNN
	1    4320 2040
	1    0    0    -1  
$EndComp
$Comp
L power1:+3.3V #PWR025
U 1 1
P 2840 1330
F 0 "#PWR025" H 2840 1180 50  0001 C CNN
F 1 "+3.3V" H 2840 1470 50  0000 C CNN
F 2 "" H 2840 1330 50  0000 C CNN
F 3 "" H 2840 1330 50  0000 C CNN
	1    2840 1330
	1    0    0    -1  
$EndComp
$Comp
L power1:VCC #PWR026
U 1 1
P 5005 4975
F 0 "#PWR026" H 5005 4825 50  0001 C CNN
F 1 "VCC" H 5005 5125 50  0000 C CNN
F 2 "" H 5005 4975 50  0000 C CNN
F 3 "" H 5005 4975 50  0000 C CNN
	1    5005 4975
	0    1    1    0   
$EndComp
$Comp
L EasyPCB_10_nrf24l01p-rescue:CONN_01X01 P12
U 1 1
P 5805 6690
F 0 "P12" H 5805 6790 50  0000 C CNN
F 1 "Mount_Hole" V 5905 6690 50  0000 C CNN
F 2 "Mounting_Holes:MountingHole_2.5mm" H 5805 6690 50  0001 C CNN
F 3 "" H 5805 6690 50  0000 C CNN
	1    5805 6690
	0    -1   -1   0   
$EndComp
NoConn ~ 5555 6860
$Comp
L EasyPCB_10_nrf24l01p-rescue:CONN_01X02 P8
U 1 1
P 9800 1600
F 0 "P8" H 9800 1750 50  0000 C CNN
F 1 "X9" V 9900 1600 50  0000 C CNN
F 2 "Pin_Headers:Pin_Header_Straight_1x02_Pitch2.54mm" H 9800 1600 50  0001 C CNN
F 3 "" H 9800 1600 50  0000 C CNN
	1    9800 1600
	1    0    0    -1  
$EndComp
Wire Wire Line
	8600 2400 8600 2500
Wire Wire Line
	8600 2500 8600 2600
Wire Wire Line
	8600 2600 8600 2700
Wire Wire Line
	8600 1550 8600 1650
Wire Wire Line
	8600 1650 8600 1750
Wire Wire Line
	8600 1750 8600 1850
Wire Wire Line
	2115 2950 2115 3100
Wire Wire Line
	2115 2950 2165 2950
Wire Wire Line
	2515 2950 2565 2950
Wire Wire Line
	8745 3925 8745 3870
Wire Wire Line
	8745 3925 9225 3925
Wire Wire Line
	8745 4770 8745 4855
Wire Wire Line
	8290 4335 8395 4335
Wire Wire Line
	9280 5540 10175 5540
Wire Wire Line
	9280 5540 9280 5575
Wire Wire Line
	8475 5665 8475 5545
Wire Wire Line
	5905 1680 5905 1730
Wire Wire Line
	5905 2470 5905 2430
Wire Wire Line
	4355 4775 4525 4775
Wire Wire Line
	1965 1775 1800 1775
Wire Wire Line
	1800 1775 1690 1775
Wire Wire Line
	1800 2180 1800 2150
Wire Wire Line
	1390 1360 1390 1525
Wire Wire Line
	2435 1775 2840 1775
Wire Wire Line
	2840 1775 2840 3100
Wire Wire Line
	2840 1775 2970 1775
Wire Wire Line
	3720 1775 3720 2220
Wire Wire Line
	3270 2220 3270 2340
Wire Wire Line
	10070 5805 10175 5805
Wire Wire Line
	10175 5805 10175 5540
Wire Wire Line
	10070 5775 10070 5805
Connection ~ 10070 5805
Wire Wire Line
	10070 5805 10070 5925
Connection ~ 10175 5540
Wire Wire Line
	10175 5540 10340 5540
Wire Wire Line
	10340 5925 10340 6260
Wire Wire Line
	10340 6260 9340 6260
Wire Wire Line
	9340 6260 9340 6335
Connection ~ 9340 6335
Wire Wire Line
	9340 6335 9380 6335
Wire Wire Line
	8375 6075 8730 6075
$EndSCHEMATC
